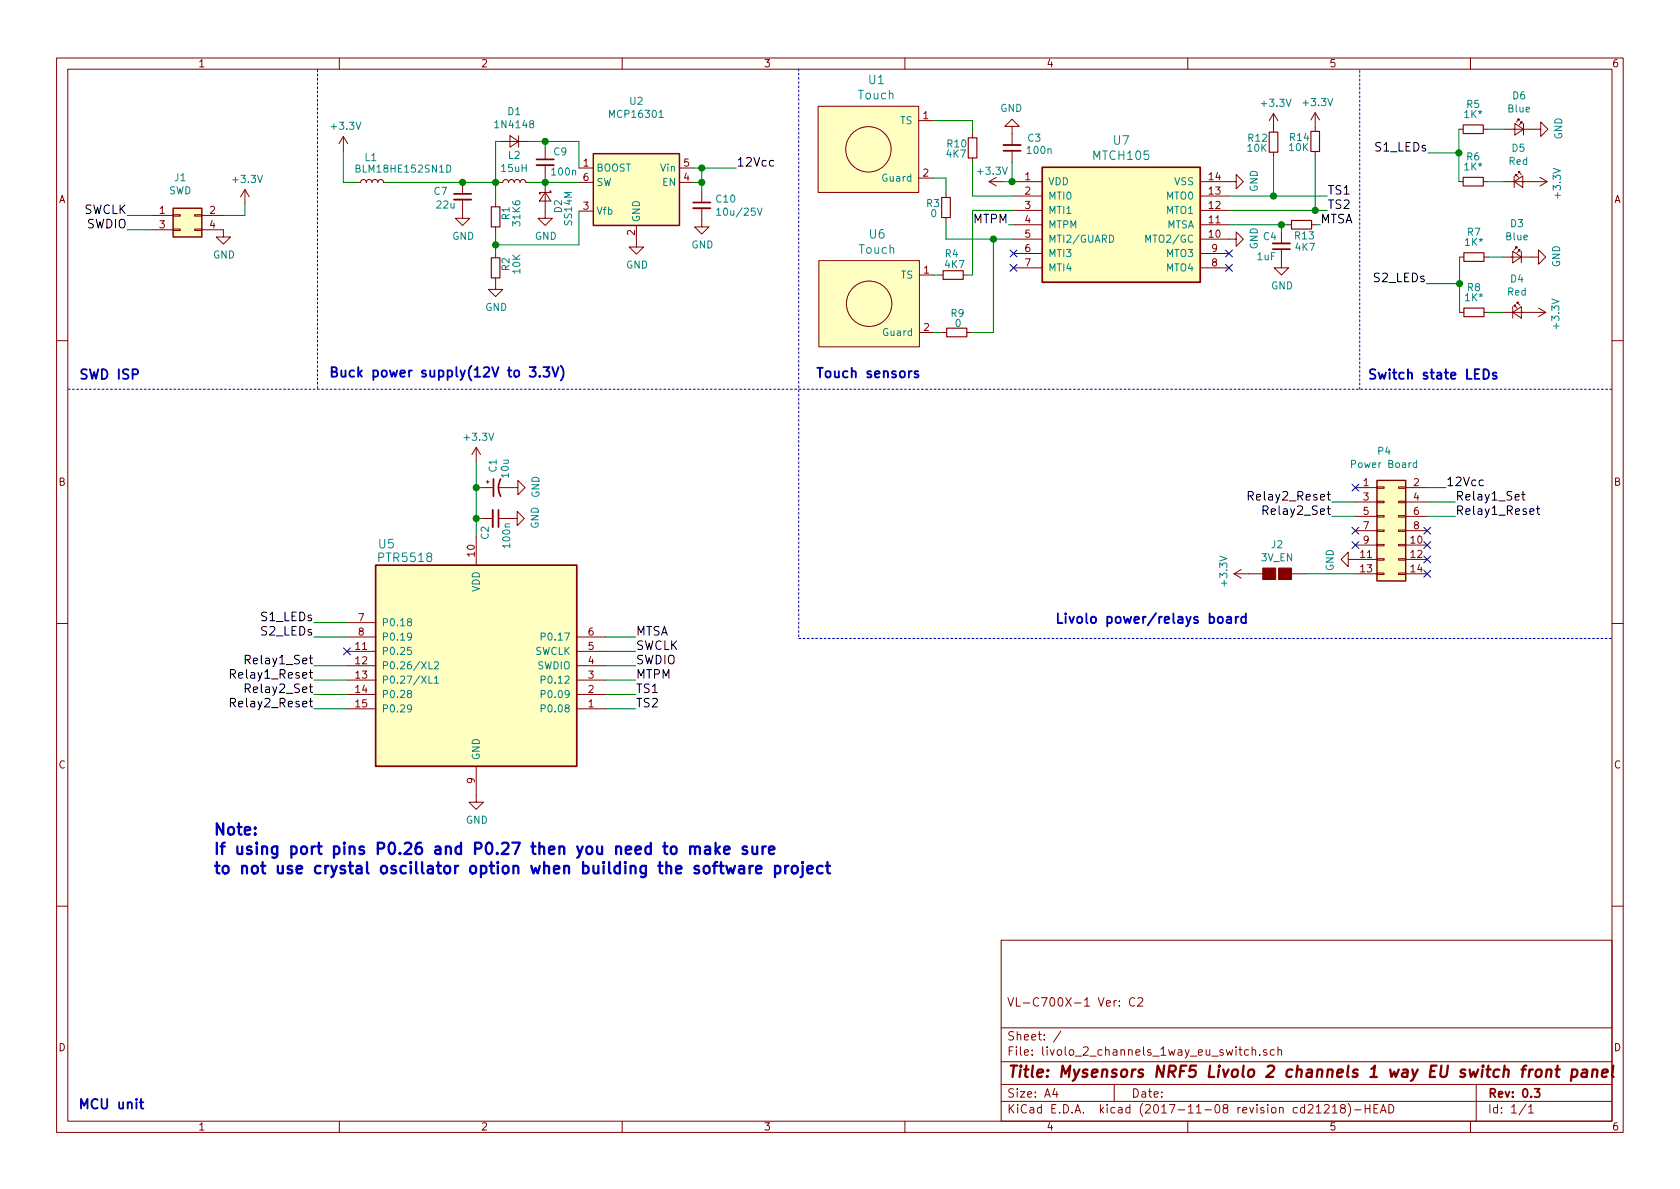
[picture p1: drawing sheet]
EESchema Schematic File Version 4
EELAYER 26 0
EELAYER END
$Descr A4 11693 8268
encoding utf-8
Sheet 1 1
Title "Mysensors NRF5 Livolo 2 channels 1 way EU switch front panel"
Date ""
Rev "0.3"
Comp ""
Comment1 "VL-C700X-1 Ver: C2"
Comment2 ""
Comment3 ""
Comment4 ""
$EndDescr
Text Notes 7340 4345 0    67   ~ 13
Livolo power/relays board
Text Notes 545  2645 0    67   ~ 13
SWD ISP
Text Notes 540  7725 0    67   ~ 13
MCU unit
Text Notes 9515 2645 0    67   ~ 13
Switch state LEDs
$Comp
L livolo_2_channels_1way_eu_switch-archive:+3.3V #PWR01
U 1 1
P 2390 1040
F 0 "#PWR01" H 2390 890 50  0001 C CNN
F 1 "+3.3V" H 2405 1213 50  0000 C CNN
F 2 "" H 2390 1040 50  0000 C CNN
F 3 "" H 2390 1040 50  0000 C CNN
	1    2390 1040
	1    0    0    -1  
$EndComp
Text Notes 2285 2630 0    67   ~ 13
Buck power supply(12V to 3.3V)
Text Notes 5675 2635 0    67   ~ 13
Touch sensors
$Comp
L livolo_2_channels_1way_eu_switch-archive:Conn_02x07_Odd_Even P4
U 1 1
P 9635 3685
F 0 "P4" H 9635 4240 50  0000 C CNN
F 1 "Power Board" H 9635 4149 50  0000 C CNN
F 2 "Pin_Headers:Pin_Header_Straight_2x07_Pitch2.00mm" H 9635 4058 50  0001 C CNN
F 3 "http://www.tme.eu/ro/Document/dd1ceac14413aeeec818bc9967f247e1/zl262-dg.pdf" H 9635 2485 50  0001 C CNN
F 4 "ZL262-14DG" H 9635 3685 60  0001 C CNN "Part No"
F 5 "Ninigi" H 9635 3685 60  0001 C CNN "Vendor"
	1    9635 3685
	1    0    0    -1  
$EndComp
$Comp
L livolo_2_channels_1way_eu_switch-archive:MCP16301 U2
U 1 1
P 4430 1260
F 0 "U2" H 4430 1827 50  0000 C CNN
F 1 "MCP16301" H 4430 1736 50  0000 C CNN
F 2 "TO_SOT_Packages_SMD:SOT-23-6" H 4430 760 50  0001 C CNN
F 3 "http://www.farnell.com/datasheets/2129968.pdf" H 4130 1810 50  0001 C CNN
F 4 "MCP16301T-I/CHY" H 4430 1260 60  0001 C CNN "Part No"
F 5 "4-30V/3.3V/600mA" H 4430 1260 60  0001 C CNN "Rating"
F 6 "Microchip" H 4430 1260 60  0001 C CNN "Vendor"
	1    4430 1260
	-1   0    0    -1  
$EndComp
$Comp
L livolo_2_channels_1way_eu_switch-archive:GND #PWR02
U 1 1
P 4430 1660
F 0 "#PWR02" H 4430 1410 50  0001 C CNN
F 1 "GND" H 4435 1487 50  0000 C CNN
F 2 "" H 4430 1660 50  0000 C CNN
F 3 "" H 4430 1660 50  0000 C CNN
	1    4430 1660
	1    0    0    -1  
$EndComp
$Comp
L livolo_2_channels_1way_eu_switch-archive:L_Small L2
U 1 1
P 3580 1260
F 0 "L2" V 3765 1260 50  0000 C CNN
F 1 "15uH" V 3674 1260 50  0000 C CNN
F 2 "myfootprints:VLCF4020T-150MR68" H 3580 1260 50  0001 C CNN
F 3 "http://www.farnell.com/datasheets/2041203.pdf" H 3580 1260 50  0001 C CNN
F 4 "VLCF4020T-150MR68" V 3580 1260 60  0001 C CNN "Part No"
F 5 "1A" V 3580 1260 60  0001 C CNN "Rating"
F 6 "TDK" V 3580 1260 60  0001 C CNN "Vendor"
	1    3580 1260
	0    -1   -1   0   
$EndComp
$Comp
L livolo_2_channels_1way_eu_switch-archive:D_Schottky_Small D2
U 1 1
P 3795 1360
F 0 "D2" H 3810 1455 50  0000 L CNN
F 1 "SS14M" H 3750 1525 50  0000 L CNN
F 2 "myfootprints:SS14M" V 3795 1360 50  0001 C CNN
F 3 "http://www.farnell.com/datasheets/1692176.pdf" H 3795 1360 50  0001 C CNN
F 4 "SS14M" H 3795 1360 60  0001 C CNN "Part No"
F 5 "40V/1A" H 3795 1360 60  0001 C CNN "Rating"
F 6 "Taiwan Semiconductor" H 3795 1360 60  0001 C CNN "Vendor"
	1    3795 1360
	0    1    1    0   
$EndComp
$Comp
L livolo_2_channels_1way_eu_switch-archive:D_Small D1
U 1 1
P 3580 975
F 0 "D1" H 3580 770 50  0000 C CNN
F 1 "1N4148" H 3580 861 50  0000 C CNN
F 2 "Diodes_SMD:SOD-123" V 3580 975 50  0001 C CNN
F 3 "http://www.farnell.com/datasheets/2099776.pdf" H 3580 975 50  0001 C CNN
F 4 "1N4148W-7-F" H 3580 975 60  0001 C CNN "Part No"
F 5 "100V/300mA" H 3580 975 60  0001 C CNN "Rating"
F 6 "Diodes Inc." H 3580 975 60  0001 C CNN "Vendor"
	1    3580 975 
	-1   0    0    1   
$EndComp
$Comp
L livolo_2_channels_1way_eu_switch-archive:R_Small R2
U 1 1
P 3450 1855
F 0 "R2" V 3375 1830 50  0000 C CNN
F 1 "10K" V 3300 1830 50  0000 C CNN
F 2 "Resistors_SMD:R_0603_HandSoldering" V 3346 1855 50  0001 C CNN
F 3 "http://www.farnell.com/datasheets/2007183.pdf" H 3450 1855 50  0001 C CNN
F 4 "CRGH0603J10K" V 3450 1855 60  0001 C CNN "Part No"
F 5 "50V/200mW" V 3450 1855 60  0001 C CNN "Rating"
F 6 "TE Connectivity" V 3450 1855 60  0001 C CNN "Vendor"
	1    3450 1855
	-1   0    0    1   
$EndComp
$Comp
L livolo_2_channels_1way_eu_switch-archive:R_Small R1
U 1 1
P 3450 1500
F 0 "R1" V 3375 1475 50  0000 C CNN
F 1 "31K6" V 3300 1475 50  0000 C CNN
F 2 "Resistors_SMD:R_0603_HandSoldering" V 3346 1500 50  0001 C CNN
F 3 "http://www.farnell.com/datasheets/1849611.pdf" H 3450 1500 50  0001 C CNN
F 4 "MCWR06X3162FTL" V 3450 1500 60  0001 C CNN "Part No"
F 5 "50V/200mW" V 3450 1500 60  0001 C CNN "Rating"
F 6 "Multicomp" V 3450 1500 60  0001 C CNN "Vendor"
	1    3450 1500
	-1   0    0    1   
$EndComp
$Comp
L livolo_2_channels_1way_eu_switch-archive:C_Small C9
U 1 1
P 3795 1120
F 0 "C9" H 3900 1195 50  0000 C CNN
F 1 "100n" H 3925 1055 50  0000 C CNN
F 2 "Capacitors_SMD:C_0603_HandSoldering" H 3887 1029 50  0001 L CNN
F 3 "http://www.farnell.com/datasheets/1901289.pdf" H 3795 1120 50  0001 C CNN
F 4 "MC0603B104K250CT" H 3795 1120 60  0001 C CNN "Part No"
F 5 "X7R/25V" H 3795 1120 60  0001 C CNN "Rating"
F 6 "Multicomp" H 3795 1120 60  0001 C CNN "Vendor"
	1    3795 1120
	1    0    0    -1  
$EndComp
$Comp
L livolo_2_channels_1way_eu_switch-archive:GND #PWR03
U 1 1
P 3795 1460
F 0 "#PWR03" H 3795 1210 50  0001 C CNN
F 1 "GND" H 3800 1287 50  0000 C CNN
F 2 "" H 3795 1460 50  0000 C CNN
F 3 "" H 3795 1460 50  0000 C CNN
	1    3795 1460
	1    0    0    -1  
$EndComp
$Comp
L livolo_2_channels_1way_eu_switch-archive:GND #PWR04
U 1 1
P 3450 1955
F 0 "#PWR04" H 3450 1705 50  0001 C CNN
F 1 "GND" H 3455 1782 50  0000 C CNN
F 2 "" H 3450 1955 50  0000 C CNN
F 3 "" H 3450 1955 50  0000 C CNN
	1    3450 1955
	1    0    0    -1  
$EndComp
$Comp
L livolo_2_channels_1way_eu_switch-archive:GND #PWR05
U 1 1
P 3220 1460
F 0 "#PWR05" H 3220 1210 50  0001 C CNN
F 1 "GND" H 3225 1287 50  0000 C CNN
F 2 "" H 3220 1460 50  0000 C CNN
F 3 "" H 3220 1460 50  0000 C CNN
	1    3220 1460
	1    0    0    -1  
$EndComp
$Comp
L livolo_2_channels_1way_eu_switch-archive:GND #PWR06
U 1 1
P 4885 1520
F 0 "#PWR06" H 4885 1270 50  0001 C CNN
F 1 "GND" H 4890 1347 50  0000 C CNN
F 2 "" H 4885 1520 50  0000 C CNN
F 3 "" H 4885 1520 50  0000 C CNN
	1    4885 1520
	1    0    0    -1  
$EndComp
Text Label 5125 1160 0    60   ~ 0
12Vcc
$Comp
L livolo_2_channels_1way_eu_switch-archive:LED_Small D6
U 1 1
P 10575 890
F 0 "D6" H 10575 1125 50  0000 C CNN
F 1 "Blue" H 10575 1034 50  0000 C CNN
F 2 "Diodes_SMD:D_0603" V 10575 890 50  0001 C CNN
F 3 "http://www.tme.eu/ro/Document/2ff6cd49d353fcb76ded3ea208e0eb10/OSXX0603C1E.pdf" V 10575 890 50  0001 C CNN
F 4 "OSB50603C1E" H 10575 890 60  0001 C CNN "Part No"
F 5 "2.5-3.4V/5mA" H 10575 890 60  0001 C CNN "Rating"
F 6 "Optosupply" H 10575 890 60  0001 C CNN "Vendor"
	1    10575 890 
	-1   0    0    -1  
$EndComp
$Comp
L livolo_2_channels_1way_eu_switch-archive:LED_Small D5
U 1 1
P 10570 1255
F 0 "D5" H 10570 1490 50  0000 C CNN
F 1 "Red" H 10570 1399 50  0000 C CNN
F 2 "Diodes_SMD:D_0603" V 10570 1255 50  0001 C CNN
F 3 "http://www.tme.eu/ro/Document/2ff6cd49d353fcb76ded3ea208e0eb10/OSXX0603C1E.pdf" V 10570 1255 50  0001 C CNN
F 4 "OSR50603C1E" H 10570 1255 60  0001 C CNN "Part No"
F 5 "1.6-2.4V/5mA" H 10570 1255 60  0001 C CNN "Rating"
F 6 "Optosupply" H 10570 1255 60  0001 C CNN "Vendor"
	1    10570 1255
	1    0    0    -1  
$EndComp
$Comp
L livolo_2_channels_1way_eu_switch-archive:LED_Small D3
U 1 1
P 10560 1780
F 0 "D3" H 10560 2015 50  0000 C CNN
F 1 "Blue" H 10560 1924 50  0000 C CNN
F 2 "Diodes_SMD:D_0603" V 10560 1780 50  0001 C CNN
F 3 "http://www.tme.eu/ro/Document/2ff6cd49d353fcb76ded3ea208e0eb10/OSXX0603C1E.pdf" V 10560 1780 50  0001 C CNN
F 4 "OSB50603C1E" H 10560 1780 60  0001 C CNN "Part No"
F 5 "2.5-3.4V/5mA" H 10560 1780 60  0001 C CNN "Rating"
F 6 "Optosupply" H 10560 1780 60  0001 C CNN "Vendor"
	1    10560 1780
	-1   0    0    -1  
$EndComp
$Comp
L livolo_2_channels_1way_eu_switch-archive:LED_Small D4
U 1 1
P 10560 2165
F 0 "D4" H 10560 2400 50  0000 C CNN
F 1 "Red" H 10560 2309 50  0000 C CNN
F 2 "Diodes_SMD:D_0603" V 10560 2165 50  0001 C CNN
F 3 "http://www.tme.eu/ro/Document/2ff6cd49d353fcb76ded3ea208e0eb10/OSXX0603C1E.pdf" V 10560 2165 50  0001 C CNN
F 4 "OSR50603C1E" H 10560 2165 60  0001 C CNN "Part No"
F 5 "1.6-2.4V/5mA" H 10560 2165 60  0001 C CNN "Rating"
F 6 "Optosupply" H 10560 2165 60  0001 C CNN "Vendor"
	1    10560 2165
	1    0    0    -1  
$EndComp
$Comp
L livolo_2_channels_1way_eu_switch-archive:R_Small R5
U 1 1
P 10255 890
F 0 "R5" V 10080 890 50  0000 C CNN
F 1 "1K*" V 10150 890 50  0000 C CNN
F 2 "Resistors_SMD:R_0603_HandSoldering" V 10151 890 50  0001 C CNN
F 3 "http://www.farnell.com/datasheets/1849611.pdf" H 10255 890 50  0001 C CNN
F 4 "MCWR06X1001FTL" V 10255 890 60  0001 C CNN "Part No"
F 5 "50V/100mW" V 10255 890 60  0001 C CNN "Rating"
F 6 "Multicomp" V 10255 890 60  0001 C CNN "Vendor"
	1    10255 890 
	0    1    1    0   
$EndComp
$Comp
L livolo_2_channels_1way_eu_switch-archive:R_Small R6
U 1 1
P 10255 1255
F 0 "R6" V 10080 1255 50  0000 C CNN
F 1 "1K*" V 10150 1255 50  0000 C CNN
F 2 "Resistors_SMD:R_0603_HandSoldering" V 10151 1255 50  0001 C CNN
F 3 "http://www.farnell.com/datasheets/1849611.pdf" H 10255 1255 50  0001 C CNN
F 4 "MCWR06X1001FTL" V 10255 1255 60  0001 C CNN "Part No"
F 5 "50V/100mW" V 10255 1255 60  0001 C CNN "Rating"
F 6 "Multicomp" V 10255 1255 60  0001 C CNN "Vendor"
	1    10255 1255
	0    1    1    0   
$EndComp
$Comp
L livolo_2_channels_1way_eu_switch-archive:R_Small R7
U 1 1
P 10260 1780
F 0 "R7" V 10085 1780 50  0000 C CNN
F 1 "1K*" V 10155 1780 50  0000 C CNN
F 2 "Resistors_SMD:R_0603_HandSoldering" V 10156 1780 50  0001 C CNN
F 3 "http://www.farnell.com/datasheets/1849611.pdf" H 10260 1780 50  0001 C CNN
F 4 "MCWR06X1001FTL" V 10260 1780 60  0001 C CNN "Part No"
F 5 "50V/100mW" V 10260 1780 60  0001 C CNN "Rating"
F 6 "Multicomp" V 10260 1780 60  0001 C CNN "Vendor"
	1    10260 1780
	0    1    1    0   
$EndComp
$Comp
L livolo_2_channels_1way_eu_switch-archive:R_Small R8
U 1 1
P 10260 2165
F 0 "R8" V 10085 2165 50  0000 C CNN
F 1 "1K*" V 10155 2165 50  0000 C CNN
F 2 "Resistors_SMD:R_0603_HandSoldering" V 10156 2165 50  0001 C CNN
F 3 "http://www.farnell.com/datasheets/1849611.pdf" H 10260 2165 50  0001 C CNN
F 4 "MCWR06X1001FTL" V 10260 2165 60  0001 C CNN "Part No"
F 5 "50V/200mW" V 10260 2165 60  0001 C CNN "Rating"
F 6 "Multicomp" V 10260 2165 60  0001 C CNN "Vendor"
	1    10260 2165
	0    1    1    0   
$EndComp
Text Label 10065 3385 0    60   ~ 0
12Vcc
$Comp
L livolo_2_channels_1way_eu_switch-archive:GND #PWR07
U 1 1
P 9435 3885
F 0 "#PWR07" H 9435 3635 50  0001 C CNN
F 1 "GND" H 9440 3712 50  0000 C CNN
F 2 "" H 9435 3885 50  0000 C CNN
F 3 "" H 9435 3885 50  0000 C CNN
	1    9435 3885
	0    1    1    0   
$EndComp
NoConn ~ 9435 3385
NoConn ~ 9435 3685
$Comp
L livolo_2_channels_1way_eu_switch-archive:GND #PWR08
U 1 1
P 10675 890
F 0 "#PWR08" H 10675 640 50  0001 C CNN
F 1 "GND" H 10680 717 50  0000 C CNN
F 2 "" H 10675 890 50  0000 C CNN
F 3 "" H 10675 890 50  0000 C CNN
	1    10675 890 
	0    -1   -1   0   
$EndComp
$Comp
L livolo_2_channels_1way_eu_switch-archive:GND #PWR09
U 1 1
P 10660 1780
F 0 "#PWR09" H 10660 1530 50  0001 C CNN
F 1 "GND" H 10665 1607 50  0000 C CNN
F 2 "" H 10660 1780 50  0000 C CNN
F 3 "" H 10660 1780 50  0000 C CNN
	1    10660 1780
	0    -1   -1   0   
$EndComp
$Comp
L livolo_2_channels_1way_eu_switch-archive:+3.3V #PWR010
U 1 1
P 10670 1255
F 0 "#PWR010" H 10670 1105 50  0001 C CNN
F 1 "+3.3V" H 10685 1428 50  0000 C CNN
F 2 "" H 10670 1255 50  0000 C CNN
F 3 "" H 10670 1255 50  0000 C CNN
	1    10670 1255
	0    1    1    0   
$EndComp
$Comp
L livolo_2_channels_1way_eu_switch-archive:+3.3V #PWR011
U 1 1
P 10660 2165
F 0 "#PWR011" H 10660 2015 50  0001 C CNN
F 1 "+3.3V" H 10675 2338 50  0000 C CNN
F 2 "" H 10660 2165 50  0000 C CNN
F 3 "" H 10660 2165 50  0000 C CNN
	1    10660 2165
	0    1    1    0   
$EndComp
Text Label 9940 1055 2    60   ~ 0
S1_LEDs
Text Label 9930 1965 2    60   ~ 0
S2_LEDs
Text Label 10130 3485 0    60   ~ 0
Relay1_Set
Text Label 10130 3585 0    60   ~ 0
Relay1_Reset
$Comp
L livolo_2_channels_1way_eu_switch-archive:C_Small C10
U 1 1
P 4885 1420
F 0 "C10" H 4977 1466 50  0000 L CNN
F 1 "10u/25V" H 4977 1375 50  0000 L CNN
F 2 "Capacitors_SMD:C_1206" H 4885 1420 50  0001 C CNN
F 3 "http://www.farnell.com/datasheets/2163235.pdf" H 4885 1420 50  0001 C CNN
F 4 "ZRB18AR61E106ME01L" H 4885 1420 60  0001 C CNN "Part No"
F 5 "X5R/25V" H 4885 1420 60  0001 C CNN "Rating"
F 6 "Murata" H 4885 1420 60  0001 C CNN "Vendor"
	1    4885 1420
	1    0    0    -1  
$EndComp
$Comp
L livolo_2_channels_1way_eu_switch-archive:C_Small C7
U 1 1
P 3220 1360
F 0 "C7" H 3015 1400 50  0000 L CNN
F 1 "22u" H 3030 1305 50  0000 L CNN
F 2 "Capacitors_SMD:C_0603_HandSoldering" H 3220 1360 50  0001 C CNN
F 3 "http://www.farnell.com/datasheets/2047978.pdf" H 3220 1360 50  0001 C CNN
F 4 "GRM188R61A226ME15D" H 3220 1360 60  0001 C CNN "Part No"
F 5 "X5R/10V" H 3220 1360 60  0001 C CNN "Rating"
F 6 "Murata" H 3220 1360 60  0001 C CNN "Vendor"
	1    3220 1360
	1    0    0    -1  
$EndComp
Text Label 9270 3485 2    60   ~ 0
Relay2_Reset
Text Label 9270 3585 2    60   ~ 0
Relay2_Set
$Comp
L livolo_2_channels_1way_eu_switch-archive:L_Small L1
U 1 1
P 2590 1260
F 0 "L1" V 2760 1205 50  0000 L CNN
F 1 "BLM18HE152SN1D" V 2680 1135 50  0000 L CNN
F 2 "Resistors_SMD:R_0603" H -415 -605 50  0001 C CNN
F 3 "http://www.murata.com/en-us/products/productdata/8796741599262/ENFA0004.pdf" H -415 -605 50  0001 C CNN
	1    2590 1260
	0    1    -1   0   
$EndComp
NoConn ~ 9935 3685
NoConn ~ 9935 3785
NoConn ~ 9935 3885
NoConn ~ 9935 3985
NoConn ~ 9435 3785
$Comp
L livolo_2_channels_1way_eu_switch-archive:CP1_Small C1
U 1 1
P 3455 3385
F 0 "C1" H 3250 3410 50  0000 L CNN
F 1 "10u" H 3250 3325 50  0000 L CNN
F 2 "Capacitors_Tantalum_SMD:CP_Tantalum_Case-R_EIA-2012-12_Wave" H 3455 3385 50  0001 C CNN
F 3 "http://www.farnell.com/datasheets/1955682.pdf" H 3455 3385 50  0001 C CNN
F 4 "GRM188R61A106KE69D" H 3455 3385 60  0001 C CNN "Part No"
F 5 "X5R/10V" H 3455 3385 60  0001 C CNN "Rating"
F 6 "Murata" H 3455 3385 60  0001 C CNN "Vendor"
	1    3455 3385
	0    -1   1    0   
$EndComp
$Comp
L livolo_2_channels_1way_eu_switch-archive:+3.3V #PWR012
U 1 1
P 3315 3205
F 0 "#PWR012" H 3315 3055 50  0001 C CNN
F 1 "+3.3V" H 3330 3378 50  0000 C CNN
F 2 "" H 3315 3205 50  0000 C CNN
F 3 "" H 3315 3205 50  0000 C CNN
	1    3315 3205
	1    0    0    -1  
$EndComp
$Comp
L livolo_2_channels_1way_eu_switch-archive:GND #PWR013
U 1 1
P 3315 5525
F 0 "#PWR013" H 3315 5275 50  0001 C CNN
F 1 "GND" H 3320 5352 50  0000 C CNN
F 2 "" H 3315 5525 50  0000 C CNN
F 3 "" H 3315 5525 50  0000 C CNN
	1    3315 5525
	1    0    0    -1  
$EndComp
$Comp
L livolo_2_channels_1way_eu_switch-archive:GND #PWR014
U 1 1
P 3555 3385
F 0 "#PWR014" H 3555 3135 50  0001 C CNN
F 1 "GND" H 3560 3212 50  0000 C CNN
F 2 "" H 3555 3385 50  0000 C CNN
F 3 "" H 3555 3385 50  0000 C CNN
	1    3555 3385
	0    -1   -1   0   
$EndComp
$Comp
L livolo_2_channels_1way_eu_switch-archive:Conn_02x02_Odd_Even J1
U 1 1
P 1255 1490
F 0 "J1" H 1255 1755 50  0000 C CNN
F 1 "SWD" H 1255 1664 50  0000 C CNN
F 2 "Pin_Headers:Pin_Header_Straight_2x02_Pitch2.00mm_SMD" H 1255 290 50  0001 C CNN
F 3 "" H 1255 290 50  0001 C CNN
	1    1255 1490
	1    0    0    -1  
$EndComp
$Comp
L livolo_2_channels_1way_eu_switch-archive:GND #PWR015
U 1 1
P 1555 1590
F 0 "#PWR015" H 1555 1340 50  0001 C CNN
F 1 "GND" H 1560 1417 50  0000 C CNN
F 2 "" H 1555 1590 50  0000 C CNN
F 3 "" H 1555 1590 50  0000 C CNN
	1    1555 1590
	1    0    0    -1  
$EndComp
Text Label 885  1590 2    60   ~ 0
SWDIO
Text Label 885  1490 2    60   ~ 0
SWCLK
Wire Notes Line
	475  2700 11225 2700
Wire Notes Line
	2210 2695 2210 470 
Wire Notes Line
	9465 2700 9465 475 
Wire Wire Line
	4830 1160 4885 1160
Wire Wire Line
	4885 1160 4885 1260
Wire Wire Line
	4885 1260 4830 1260
Connection ~ 4885 1160
Wire Wire Line
	3680 1260 3795 1260
Connection ~ 3795 1260
Wire Wire Line
	3450 1600 3450 1695
Wire Wire Line
	3450 1695 4030 1695
Wire Wire Line
	4030 1695 4030 1460
Connection ~ 3450 1695
Wire Wire Line
	3450 975  3450 1260
Wire Wire Line
	3680 975  3795 975 
Wire Wire Line
	4030 975  4030 1160
Wire Wire Line
	3795 1020 3795 975 
Connection ~ 3795 975 
Wire Wire Line
	3795 1260 3795 1220
Wire Wire Line
	3480 975  3450 975 
Connection ~ 4885 1260
Wire Wire Line
	10355 890  10475 890 
Wire Wire Line
	10355 1255 10470 1255
Wire Wire Line
	10360 1780 10460 1780
Wire Wire Line
	10360 2165 10460 2165
Wire Wire Line
	10155 890  10155 1055
Wire Wire Line
	10160 1780 10160 1965
Wire Wire Line
	10155 1055 9940 1055
Connection ~ 10155 1055
Connection ~ 10160 1965
Wire Wire Line
	9930 1965 10160 1965
Wire Wire Line
	9435 3585 9270 3585
Wire Wire Line
	9935 3485 10130 3485
Wire Wire Line
	9935 3585 10130 3585
Wire Wire Line
	9935 3385 10065 3385
Wire Wire Line
	9435 3485 9270 3485
Wire Notes Line
	7175 4435 11225 4435
Wire Wire Line
	1055 1490 885  1490
Wire Wire Line
	1055 1590 885  1590
Wire Wire Line
	1555 1490 1705 1490
Wire Wire Line
	1705 1490 1705 1410
Text Label 4425 4625 0    60   ~ 0
SWDIO
Text Label 4425 4525 0    60   ~ 0
SWCLK
$Comp
L livolo_2_channels_1way_eu_switch-archive:+3.3V #PWR016
U 1 1
P 1705 1410
F 0 "#PWR016" H 1705 1260 50  0001 C CNN
F 1 "+3.3V" H 1720 1583 50  0000 C CNN
F 2 "" H 1705 1410 50  0000 C CNN
F 3 "" H 1705 1410 50  0000 C CNN
	1    1705 1410
	1    0    0    -1  
$EndComp
Text Label 2185 4325 2    60   ~ 0
S1_LEDs
Text Label 2185 4425 2    60   ~ 0
S2_LEDs
Wire Wire Line
	2415 4625 2185 4625
Wire Wire Line
	2415 4725 2185 4725
Text Label 2185 4625 2    60   ~ 0
Relay1_Set
Text Label 2185 4725 2    60   ~ 0
Relay1_Reset
Text Label 2185 4825 2    60   ~ 0
Relay2_Set
Wire Wire Line
	2415 4825 2185 4825
Wire Wire Line
	2415 4925 2185 4925
Text Label 2185 4925 2    60   ~ 0
Relay2_Reset
Text Label 4425 4825 0    60   ~ 0
TS1
Wire Wire Line
	4215 4925 4425 4925
Wire Wire Line
	4215 4825 4425 4825
Text Label 4425 4925 0    60   ~ 0
TS2
$Comp
L livolo_2_channels_1way_eu_switch-archive:C_Small C2
U 1 1
P 3450 3600
F 0 "C2" H 3550 3530 50  0000 C CNN
F 1 "100n" H 3570 3680 50  0000 C CNN
F 2 "Capacitors_SMD:C_0603_HandSoldering" H 3542 3509 50  0001 L CNN
F 3 "http://www.farnell.com/datasheets/1901289.pdf" H 3450 3600 50  0001 C CNN
F 4 "MC0603B104K250CT" H 3450 3600 60  0001 C CNN "Part No"
F 5 "X7R/25V" H 3450 3600 60  0001 C CNN "Rating"
F 6 "Multicomp" H 3450 3600 60  0001 C CNN "Vendor"
	1    3450 3600
	0    1    1    0   
$EndComp
$Comp
L livolo_2_channels_1way_eu_switch-archive:GND #PWR017
U 1 1
P 3550 3600
F 0 "#PWR017" H 3550 3350 50  0001 C CNN
F 1 "GND" H 3555 3427 50  0000 C CNN
F 2 "" H 3550 3600 50  0000 C CNN
F 3 "" H 3550 3600 50  0000 C CNN
	1    3550 3600
	0    -1   -1   0   
$EndComp
Text Notes 1480 6090 0    79   ~ 16
Note: \nIf using port pins P0.26 and P0.27 then you need to make sure \nto not use crystal oscillator option when building the software project
Wire Wire Line
	2690 1260 3220 1260
Connection ~ 3450 1260
Connection ~ 3220 1260
Wire Wire Line
	2490 1260 2390 1260
Wire Wire Line
	2390 1260 2390 1040
$Comp
L livolo_2_channels_1way_eu_switch-archive:MTCH105 U7
U 1 1
P 7805 1555
F 0 "U7" H 7805 2145 60  0000 C CNN
F 1 "MTCH105" H 7805 2039 60  0000 C CNN
F 2 "Housings_SSOP:SSOP-14_5.3x6.2mm_Pitch0.65mm" H 7055 1855 60  0001 C CNN
F 3 "" H 7055 1855 60  0001 C CNN
	1    7805 1555
	1    0    0    -1  
$EndComp
Wire Notes Line
	5560 470  5560 4435
Wire Notes Line
	5560 4435 7170 4435
$Comp
L livolo_2_channels_1way_eu_switch-archive:Touch U1
U 1 1
P 6045 1030
F 0 "U1" H 6101 1517 60  0000 C CNN
F 1 "Touch" H 6101 1411 60  0000 C CNN
F 2 "myfootprints:livolo_ts_guard_cut_left" H 6045 1030 60  0001 C CNN
F 3 "" H 6045 1030 60  0001 C CNN
	1    6045 1030
	1    0    0    -1  
$EndComp
$Comp
L livolo_2_channels_1way_eu_switch-archive:Touch U6
U 1 1
P 6050 2105
F 0 "U6" H 6106 2592 60  0000 C CNN
F 1 "Touch" H 6106 2486 60  0000 C CNN
F 2 "myfootprints:livolo_ts_guard_cut_right" H 6050 2105 60  0001 C CNN
F 3 "" H 6050 2105 60  0001 C CNN
	1    6050 2105
	1    0    0    -1  
$EndComp
Wire Wire Line
	6495 1230 6585 1230
Wire Wire Line
	6500 2305 6560 2305
$Comp
L livolo_2_channels_1way_eu_switch-archive:GND #PWR018
U 1 1
P 8555 1655
F 0 "#PWR018" H 8555 1405 50  0001 C CNN
F 1 "GND" H 8560 1482 50  0000 C CNN
F 2 "" H 8555 1655 50  0000 C CNN
F 3 "" H 8555 1655 50  0000 C CNN
	1    8555 1655
	0    -1   -1   0   
$EndComp
Wire Wire Line
	7055 1355 6770 1355
Wire Wire Line
	6770 830  6495 830 
Wire Wire Line
	6770 1905 6770 1455
Wire Wire Line
	6770 1455 7055 1455
Wire Wire Line
	6585 1655 6915 1655
Wire Wire Line
	6915 1655 6915 2305
$Comp
L livolo_2_channels_1way_eu_switch-archive:R_Small R3
U 1 1
P 6585 1435
F 0 "R3" H 6495 1465 50  0000 C CNN
F 1 "0" H 6500 1395 50  0000 C CNN
F 2 "Resistors_SMD:R_0603" V 6481 1435 50  0001 C CNN
F 3 "http://www.farnell.com/datasheets/1849611.pdf" H 6585 1435 50  0001 C CNN
F 4 "MCWR06X1001FTL" V 6585 1435 60  0001 C CNN "Part No"
F 5 "50V/100mW" V 6585 1435 60  0001 C CNN "Rating"
F 6 "Multicomp" V 6585 1435 60  0001 C CNN "Vendor"
	1    6585 1435
	1    0    0    -1  
$EndComp
Wire Wire Line
	6585 1230 6585 1335
$Comp
L livolo_2_channels_1way_eu_switch-archive:R_Small R9
U 1 1
P 6660 2305
F 0 "R9" V 6525 2310 50  0000 C CNN
F 1 "0" V 6595 2315 50  0000 C CNN
F 2 "Resistors_SMD:R_0603" V 6556 2305 50  0001 C CNN
F 3 "http://www.farnell.com/datasheets/1849611.pdf" H 6660 2305 50  0001 C CNN
F 4 "MCWR06X1001FTL" V 6660 2305 60  0001 C CNN "Part No"
F 5 "50V/100mW" V 6660 2305 60  0001 C CNN "Rating"
F 6 "Multicomp" V 6660 2305 60  0001 C CNN "Vendor"
	1    6660 2305
	0    1    1    0   
$EndComp
Wire Wire Line
	6915 2305 6760 2305
Wire Wire Line
	6585 1655 6585 1535
Connection ~ 6915 1655
$Comp
L livolo_2_channels_1way_eu_switch-archive:R_Small R10
U 1 1
P 6770 1020
F 0 "R10" H 6660 1050 50  0000 C CNN
F 1 "4K7" H 6655 980 50  0000 C CNN
F 2 "Resistors_SMD:R_0603" V 6666 1020 50  0001 C CNN
F 3 "http://www.farnell.com/datasheets/1849611.pdf" H 6770 1020 50  0001 C CNN
F 4 "MCWR06X1001FTL" V 6770 1020 60  0001 C CNN "Part No"
F 5 "50V/100mW" V 6770 1020 60  0001 C CNN "Rating"
F 6 "Multicomp" V 6770 1020 60  0001 C CNN "Vendor"
	1    6770 1020
	1    0    0    -1  
$EndComp
Wire Wire Line
	6770 920  6770 830 
Wire Wire Line
	6770 1355 6770 1120
$Comp
L livolo_2_channels_1way_eu_switch-archive:R_Small R4
U 1 1
P 6635 1905
F 0 "R4" V 6485 1895 50  0000 C CNN
F 1 "4K7" V 6560 1915 50  0000 C CNN
F 2 "Resistors_SMD:R_0603" V 6531 1905 50  0001 C CNN
F 3 "http://www.farnell.com/datasheets/1849611.pdf" H 6635 1905 50  0001 C CNN
F 4 "MCWR06X1001FTL" V 6635 1905 60  0001 C CNN "Part No"
F 5 "50V/100mW" V 6635 1905 60  0001 C CNN "Rating"
F 6 "Multicomp" V 6635 1905 60  0001 C CNN "Vendor"
	1    6635 1905
	0    1    1    0   
$EndComp
Wire Wire Line
	6535 1905 6500 1905
Wire Wire Line
	6735 1905 6770 1905
$Comp
L livolo_2_channels_1way_eu_switch-archive:R_Small R12
U 1 1
P 8865 980
F 0 "R12" H 8755 1010 50  0000 C CNN
F 1 "10K" H 8750 940 50  0000 C CNN
F 2 "Resistors_SMD:R_0603_HandSoldering" V 8761 980 50  0001 C CNN
F 3 "http://www.farnell.com/datasheets/1849611.pdf" H 8865 980 50  0001 C CNN
F 4 "MCWR06X1001FTL" V 8865 980 60  0001 C CNN "Part No"
F 5 "50V/100mW" V 8865 980 60  0001 C CNN "Rating"
F 6 "Multicomp" V 8865 980 60  0001 C CNN "Vendor"
	1    8865 980 
	1    0    0    -1  
$EndComp
$Comp
L livolo_2_channels_1way_eu_switch-archive:R_Small R14
U 1 1
P 9155 975
F 0 "R14" H 9045 1005 50  0000 C CNN
F 1 "10K" H 9040 935 50  0000 C CNN
F 2 "Resistors_SMD:R_0603_HandSoldering" V 9051 975 50  0001 C CNN
F 3 "http://www.farnell.com/datasheets/1849611.pdf" H 9155 975 50  0001 C CNN
F 4 "MCWR06X1001FTL" V 9155 975 60  0001 C CNN "Part No"
F 5 "50V/100mW" V 9155 975 60  0001 C CNN "Rating"
F 6 "Multicomp" V 9155 975 60  0001 C CNN "Vendor"
	1    9155 975 
	1    0    0    -1  
$EndComp
Wire Wire Line
	8555 1355 8865 1355
Wire Wire Line
	8865 1355 8865 1080
Wire Wire Line
	8555 1455 9155 1455
Wire Wire Line
	9155 1455 9155 1075
$Comp
L livolo_2_channels_1way_eu_switch-archive:C_Small C3
U 1 1
P 7045 1020
F 0 "C3" H 6890 955 50  0000 C CNN
F 1 "100n" H 6855 1040 50  0000 C CNN
F 2 "Capacitors_SMD:C_0603_HandSoldering" H 7137 929 50  0001 L CNN
F 3 "http://www.farnell.com/datasheets/1901289.pdf" H 7045 1020 50  0001 C CNN
F 4 "MC0603B104K250CT" H 7045 1020 60  0001 C CNN "Part No"
F 5 "X7R/25V" H 7045 1020 60  0001 C CNN "Rating"
F 6 "Multicomp" H 7045 1020 60  0001 C CNN "Vendor"
	1    7045 1020
	-1   0    0    1   
$EndComp
$Comp
L livolo_2_channels_1way_eu_switch-archive:GND #PWR019
U 1 1
P 7045 920
F 0 "#PWR019" H 7045 670 50  0001 C CNN
F 1 "GND" H 7050 747 50  0000 C CNN
F 2 "" H 7045 920 50  0000 C CNN
F 3 "" H 7045 920 50  0000 C CNN
	1    7045 920 
	-1   0    0    1   
$EndComp
$Comp
L livolo_2_channels_1way_eu_switch-archive:+3.3V #PWR020
U 1 1
P 6985 1255
F 0 "#PWR020" H 6985 1105 50  0001 C CNN
F 1 "+3.3V" V 7055 1335 50  0000 C CNN
F 2 "" H 6985 1255 50  0000 C CNN
F 3 "" H 6985 1255 50  0000 C CNN
	1    6985 1255
	0    -1   -1   0   
$EndComp
$Comp
L livolo_2_channels_1way_eu_switch-archive:+3.3V #PWR021
U 1 1
P 8865 880
F 0 "#PWR021" H 8865 730 50  0001 C CNN
F 1 "+3.3V" H 8880 1053 50  0000 C CNN
F 2 "" H 8865 880 50  0000 C CNN
F 3 "" H 8865 880 50  0000 C CNN
	1    8865 880 
	1    0    0    -1  
$EndComp
$Comp
L livolo_2_channels_1way_eu_switch-archive:+3.3V #PWR022
U 1 1
P 9155 875
F 0 "#PWR022" H 9155 725 50  0001 C CNN
F 1 "+3.3V" H 9170 1048 50  0000 C CNN
F 2 "" H 9155 875 50  0000 C CNN
F 3 "" H 9155 875 50  0000 C CNN
	1    9155 875 
	1    0    0    -1  
$EndComp
NoConn ~ 8555 1755
NoConn ~ 8555 1855
NoConn ~ 7055 1755
NoConn ~ 7055 1855
$Comp
L livolo_2_channels_1way_eu_switch-archive:R_Small R13
U 1 1
P 9060 1555
F 0 "R13" V 9135 1575 50  0000 C CNN
F 1 "4K7" V 9215 1580 50  0000 C CNN
F 2 "Resistors_SMD:R_0603_HandSoldering" V 8956 1555 50  0001 C CNN
F 3 "http://www.farnell.com/datasheets/1849611.pdf" H 9060 1555 50  0001 C CNN
F 4 "MCWR06X1001FTL" V 9060 1555 60  0001 C CNN "Part No"
F 5 "50V/100mW" V 9060 1555 60  0001 C CNN "Rating"
F 6 "Multicomp" V 9060 1555 60  0001 C CNN "Vendor"
	1    9060 1555
	0    1    1    0   
$EndComp
$Comp
L livolo_2_channels_1way_eu_switch-archive:C_Small C4
U 1 1
P 8920 1705
F 0 "C4" H 9000 1640 50  0000 C CNN
F 1 "1uF" H 9025 1780 50  0000 C CNN
F 2 "Capacitors_SMD:C_0603_HandSoldering" H 9012 1614 50  0001 L CNN
F 3 "http://www.farnell.com/datasheets/1901289.pdf" H 8920 1705 50  0001 C CNN
F 4 "MC0603B104K250CT" H 8920 1705 60  0001 C CNN "Part No"
F 5 "X7R/25V" H 8920 1705 60  0001 C CNN "Rating"
F 6 "Multicomp" H 8920 1705 60  0001 C CNN "Vendor"
	1    8920 1705
	-1   0    0    1   
$EndComp
Wire Wire Line
	8555 1555 8920 1555
Wire Wire Line
	8920 1605 8920 1555
Connection ~ 8920 1555
$Comp
L livolo_2_channels_1way_eu_switch-archive:GND #PWR023
U 1 1
P 8920 1805
F 0 "#PWR023" H 8920 1555 50  0001 C CNN
F 1 "GND" H 8925 1632 50  0000 C CNN
F 2 "" H 8920 1805 50  0000 C CNN
F 3 "" H 8920 1805 50  0000 C CNN
	1    8920 1805
	1    0    0    -1  
$EndComp
Connection ~ 8865 1355
Connection ~ 9155 1455
Text Label 9240 1355 0    60   ~ 0
TS1
Text Label 9240 1455 0    60   ~ 0
TS2
$Comp
L livolo_2_channels_1way_eu_switch-archive:GND #PWR024
U 1 1
P 8555 1255
F 0 "#PWR024" H 8555 1005 50  0001 C CNN
F 1 "GND" H 8560 1082 50  0000 C CNN
F 2 "" H 8555 1255 50  0000 C CNN
F 3 "" H 8555 1255 50  0000 C CNN
	1    8555 1255
	0    -1   -1   0   
$EndComp
Wire Wire Line
	6985 1255 7045 1255
Wire Wire Line
	7045 1120 7045 1255
Connection ~ 7045 1255
Wire Wire Line
	7055 1555 7020 1555
Text Label 7020 1555 2    60   ~ 0
MTPM
Wire Wire Line
	9160 1555 9190 1555
Text Label 9190 1555 0    60   ~ 0
MTSA
Text Label 4425 4725 0    60   ~ 0
MTPM
Wire Wire Line
	4215 4725 4425 4725
Text Label 4425 4425 0    60   ~ 0
MTSA
Wire Wire Line
	4215 4625 4425 4625
Wire Wire Line
	4215 4525 4425 4525
Wire Wire Line
	4215 4425 4425 4425
Wire Wire Line
	3315 3205 3315 3385
Wire Wire Line
	3355 3385 3315 3385
Connection ~ 3315 3385
Wire Wire Line
	3350 3600 3315 3600
Connection ~ 3315 3600
$Comp
L livolo_2_channels_1way_eu_switch-archive:PTR5518 U5
U 1 1
P 3315 4625
F 0 "U5" H 2690 5475 60  0000 C CNN
F 1 "PTR5518" H 2820 5380 60  0000 C CNN
F 2 "myfootprints:PTR5518" H 2715 4275 60  0001 C CNN
F 3 "" H 2715 4275 60  0001 C CNN
	1    3315 4625
	1    0    0    -1  
$EndComp
NoConn ~ 2415 4525
Wire Wire Line
	2415 4425 2185 4425
Wire Wire Line
	2415 4325 2185 4325
$Comp
L livolo_2_channels_1way_eu_switch-archive:GS2 J2
U 1 1
P 8890 3985
F 0 "J2" V 8685 3985 50  0000 C CNN
F 1 "3V_EN" V 8776 3985 50  0000 C CNN
F 2 "Connectors:GS2" V 8964 3985 50  0001 C CNN
F 3 "" H 8890 3985 50  0001 C CNN
	1    8890 3985
	0    1    1    0   
$EndComp
Wire Wire Line
	9435 3985 9090 3985
$Comp
L livolo_2_channels_1way_eu_switch-archive:+3.3V #PWR025
U 1 1
P 8690 3985
F 0 "#PWR025" H 8690 3835 50  0001 C CNN
F 1 "+3.3V" H 8705 4158 50  0000 C CNN
F 2 "" H 8690 3985 50  0000 C CNN
F 3 "" H 8690 3985 50  0000 C CNN
	1    8690 3985
	0    -1   -1   0   
$EndComp
Wire Wire Line
	4885 1160 5125 1160
Wire Wire Line
	3795 1260 4030 1260
Wire Wire Line
	3450 1695 3450 1755
Wire Wire Line
	3795 975  4030 975 
Wire Wire Line
	4885 1260 4885 1320
Wire Wire Line
	10155 1055 10155 1255
Wire Wire Line
	10160 1965 10160 2165
Wire Wire Line
	3450 1260 3450 1400
Wire Wire Line
	3450 1260 3480 1260
Wire Wire Line
	3220 1260 3450 1260
Wire Wire Line
	6915 1655 7055 1655
Wire Wire Line
	8920 1555 8960 1555
Wire Wire Line
	8865 1355 9240 1355
Wire Wire Line
	9155 1455 9240 1455
Wire Wire Line
	7045 1255 7055 1255
Wire Wire Line
	3315 3385 3315 3600
Wire Wire Line
	3315 3600 3315 3725
$EndSCHEMATC
